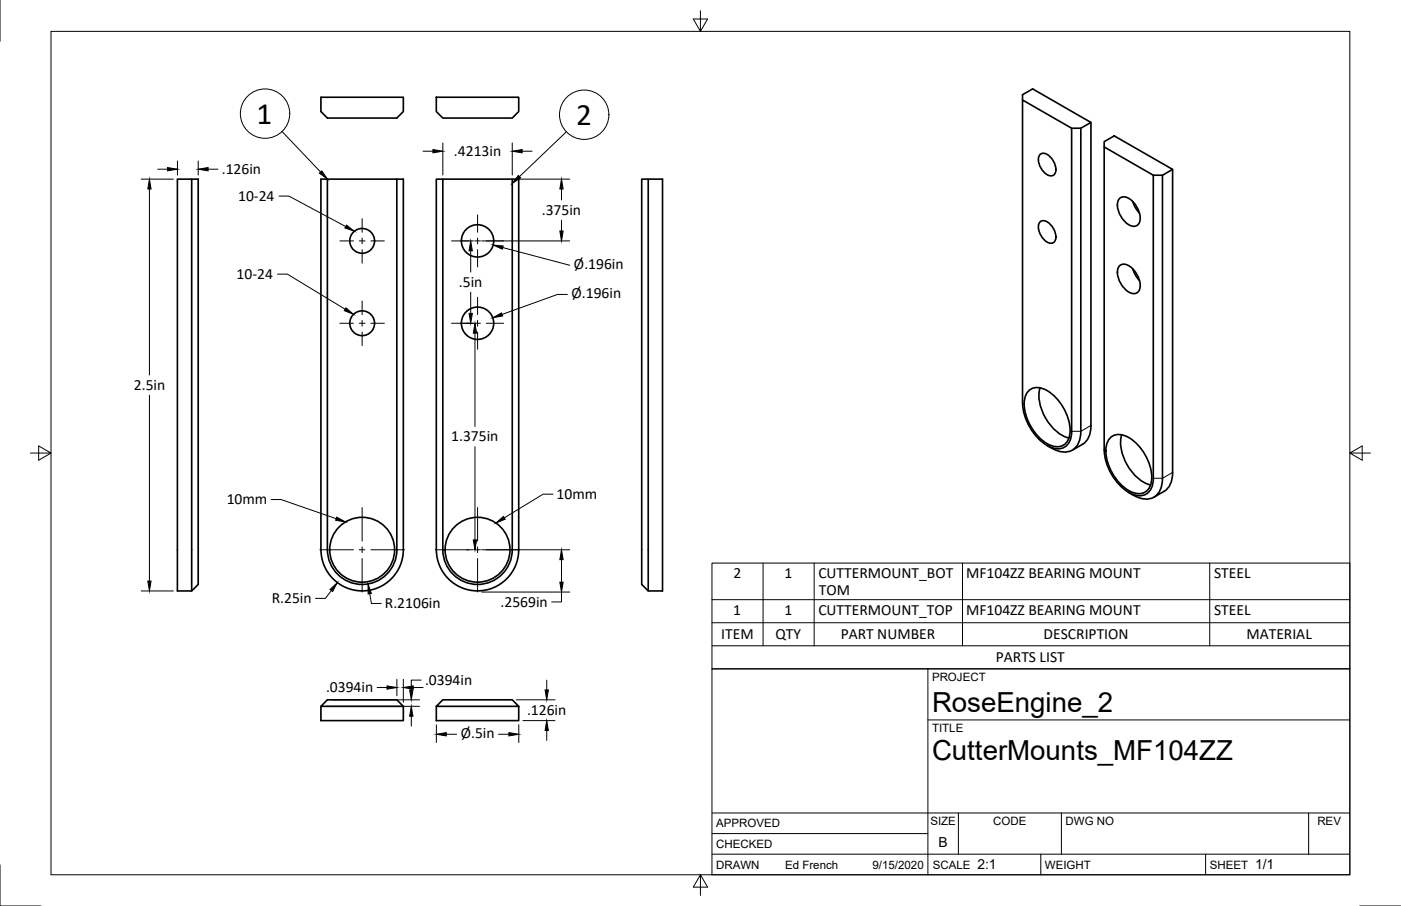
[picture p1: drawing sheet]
<svg xmlns="http://www.w3.org/2000/svg" width="432mm" height="279mm" viewBox="0 0 432 279" stroke-linecap="round" stroke-linejoin="round" font-family="sans-serif">
<!-- layer: Visible -->
<g fill="none" stroke="#000" stroke-width=".51">
<path d="M98.9 30h25.4v4.4l-2 2h-21.4l-2-2zM134.5 30h25.4v4.4l-2 2h-21.4l-2-2zM315.2 30.8l15.1 8.7v93.5a4.5 4.5 0 0 1-4.6 5.4 13.2 13.2 0 0 1-9.2-8.3l-1.1-3.5-.2-2.3zM315.2 30.8v-1.6l3.1-1.8 17.9 10.4-3.1 1.7h-2.8M333.1 39.5v93.5a5.7 5.7 0 0 1-4 6.3h-2.4l-2.6-1.1M336.2 37.8v93.4a6.4 6.4 0 0 1-2.6 5.9M59.1 55.2h2v125l-2 2h-4.4v-127h4.4v127M100.9 55.2h-2v114.3a12.7 12.7 0 0 0 12.7 12.7 12.7 12.7 0 0 0 12.7-12.7v-114.3h-2M134.5 55.2h25.4v114.3a12.7 12.7 0 0 1-12.7 12.7 12.7 12.7 0 0 1-12.7-12.7zM136.5 55.2v114.3a10.7 10.7 0 0 0 10.7 10.7 10.7 10.7 0 0 0 10.7-10.7v-114.3M197.8 55.2h6.4v127h-4.4l-2-2zM199.8 55.2v127"/>
<path d="M320.6 47.6a2.42 2.42 0 0 1 3.2 .9 5 5 0 0 1 1.4 5 1.85 1.85 0 0 1-3 0 5.3 5.3 0 0 1-1.9-5.5zM340.3 43.7l3.1-1.8 18 10.3-3.1 1.8h-2.8l-15.2-8.7zM340.3 45.3v93.5a16.3 16.3 0 0 0 8.6 13.6 4.3 4.3 0 0 0 6.5-3.8l.1-94.6M358.3 54v93.5a5.7 5.7 0 0 1-4 6.3l-1.6 .1-1.7-.4-3.1-1.6M361.4 52.2v93.5M320.6 68.4a2.42 2.42 0 0 1 3.2 .9 5 5 0 0 1 1.4 5 1.85 1.85 0 0 1-3 0 5.3 5.3 0 0 1-1.9-5.5zM345 61.3a2.52 2.52 0 0 1 3.5 .3 7 7 0 0 1 2.6 7.1 2.08 2.08 0 0 1-3.2 .6 7.2 7.2 0 0 1-3.2-7.5zM349.1 62.1l.7 1.7 1.4 2M345 82a2.52 2.52 0 0 1 3.5 .4 7 7 0 0 1 2.6 7.1 2.08 2.08 0 0 1-3.2 .6 7.2 7.2 0 0 1-3.2-7.5zM349.1 82.9l.7 1.7 1.4 1.9M320.5 119.6a14.2 14.2 0 0 0 5.1 13.4l2.3 1.6 1.6 .5M316.8 120.8a4.3 4.3 0 0 1 5.9-.3 15.2 15.2 0 0 1 7 13.4 4 4 0 0 1-5.9 3.4 15 15 0 0 1-8.1-13.9l.3-1z"/>
<path d="M322.7 137.4l1.4 .8M333.6 137.1l-3.1 1.7M342 135.3a4.3 4.3 0 0 1 5.9-.4 15.2 15.2 0 0 1 7 13.5 4 4 0 0 1-6 3.4 15 15 0 0 1-8-13.9l.2-1zM345.7 134.1a14.2 14.2 0 0 0 5.1 13.4l2.3 1.5 1.5 .6M361.4 145.7a6.4 6.4 0 0 1-2.6 5.8l-3.2 1.8M122.3 169.5a10.7 10.7 0 0 1-10.7 10.7 10.7 10.7 0 0 1-10.7-10.7v-114.3h21.4v114.3M98.9 217.8v4.4h25.4v-4.4h-25.4l2-2h21.4l2 2M134.5 217.8v4.4h25.4v-4.4h-25.4l2-2h21.4l2 2"/>
<circle cx="111.6" cy="74.3" r="3.8"/>
<circle cx="147.2" cy="74.3" r="5"/>
<circle cx="111.6" cy="99.7" r="3.8"/>
<circle cx="147.2" cy="99.7" r="5"/>
<circle cx="111.6" cy="169.5" r="10"/>
<circle cx="147.2" cy="169.5" r="10"/>
</g>
<!-- layer: Visible Narrow -->
<path d="M336.2 131.2l-3.1 1.8h-2.8M361.4 145.7l-3.1 1.8h-2.8" fill="none" stroke="#000" stroke-width=".31"/>
<!-- layer: Border -->
<path d="M0 0v12.7M15.7 9.7h400.3v260.1h-400.3zM215.9 3.3v6.4l-2.2-3.8h4.4l-2.2 3.8M9.4 139.7h6.3l-3.8-2.2v4.4l3.8-2.2M416 139.7l3.8 2.2v-4.4l-3.8 2.2h6.4M0 266.7v12.7h12.7M215.9 269.8l2.2 3.8h-4.4l2.2-3.8v6.3M419.1 279.4h12.7" fill="none" stroke="#000" stroke-width=".31"/>
<!-- layer: Titleblock -->
<path d="M219.4 206.3h196.6v63.5h-196.6zM286 206.3v63.5M286 222h130M219.4 257.1h66.6M219.4 250.7h196.6M295.4 250.7v12.7M327.1 250.7v12.7M403.3 250.7v12.7M219.4 263.4h196.6M320.8 263.4v6.4M371.6 263.4v6.4" fill="none" stroke="#000" stroke-width=".31"/>
<!-- layer: BOM -->
<g fill="none" stroke="#000" stroke-width=".31">
<path d="M86.9 40.6l11.9 12.4M174.5 40.7l-14.4 13.8M219.4 173.7h196.6v32.6h-196.6zM235.2 173.7v25.5M250.9 173.7v25.5M296.7 173.7v25.5M372.9 173.7v25.5M219.4 199.2h196.6M219.4 192h196.6M219.4 184.9h196.6"/>
<circle cx="81.7" cy="35" r="7.6"/>
<circle cx="180.1" cy="35.4" r="7.6"/>
</g>
<!-- layer: Center Lines -->
<g fill="none" stroke="#000" stroke-width=".31">
<path d="M104.8 74.3h4.1M110.7 74.3h1.8M111.6 67.4v4.2M111.6 73.4v1.8M111.6 77v4.2M114.3 74.3h4.2M139.2 74.3h5.3M146.3 74.3h1.8M147.2 66.3v5.3M147.2 73.4v1.8M147.2 77v5.3M149.9 74.3h5.3"/>
<path d="M104.8 99.7h4.1M110.7 99.7h1.8M111.6 92.8v4.2M111.6 98.8v1.8M114.3 99.7h4.2M139.2 99.7h5.3M146.3 99.7h1.8M147.2 91.7v5.3M147.2 98.8v1.8M149.9 99.7h5.3M111.6 102.4v4.2M147.2 102.4v5.3"/>
<path d="M111.6 156.5v10.4M147.2 156.5v10.4M98.6 169.5h10.3M110.7 169.5h1.8M111.6 168.7v1.7M111.6 172.2v10.4M114.3 169.5h10.4M134.2 169.5h10.3M146.3 169.5h1.8M147.2 168.7v1.7M147.2 172.2v10.4M149.9 169.5h10.3"/>
</g>
<!-- layer: Annotations -->
<path d="M106.8 69.4l2.4 1.9-2.9-1zM106.6 94.9l2.4 2-2.9-1.1zM103.8 159.5l2.7 1.5-3.1-.6zM152.8 161.3l2.4-2 .5 .8z" fill="#000" stroke="#000" stroke-width=".31"/>
<path d="M86 60.5h3l17.6 9.4M85.5 84.5h3.1l17.8 10.9M83.6 154.1h3l17 5.9M170.4 152.4h-3l-12 7.3" fill="none" stroke="#000" stroke-width=".31"/>
<!-- layer: Dimensions -->
<g fill="none" stroke="#000" stroke-width=".31">
<path d="M43.5 55.2h9.9M46.1 58.3v57.4M48.6 52.2h3M54.7 49.6v4.4M61.1 49.6v4.4M64.1 52.2h3.1M130.4 46.6h3M136.5 44.1v9.9M157.9 44.1v9.9M159.2 55.2h16.4M160.9 46.6h3.1M173.1 58.3v3.4"/>
<path d="M142.5 74.3h3.4M145.1 77.3v6.6M148.5 74.3h27.1M155 76.3l20.6 5.5M173.1 67.9v3.3M142.5 99.7h3.4M145.1 90.1v6.5M174.9 90.8h-3.1l-17.1 6.2M146.4 102.7v28.8M46.1 121.9v57.3M146.4 137.7v28.8M143.8 169.5h2.1"/>
<path d="M148.5 169.5h27.1M173.1 172.6v6.9M43.5 182.2h9.9M102.1 182.1l-1.8 2.4h-3.1M114 183.1l.5 3h3M148.5 182.6h27.1M173.1 182.6v3h-3.1M100.2 217.8h29.1M102.2 215.8h27.1M116.2 212h3.1M122.3 209.5v5M124.3 209.5v7.1"/>
<path d="M127.4 212h3M129.8 209.7h-3v3.1M159.2 215.8h11.8M168.5 209.7v3.1M126.8 220.9v3M134.5 223.5v5.5M137.5 226.4h3.2M153.6 226.4h3.2M159.9 223.5v5.5M161.2 222.2h9.8M168.5 225.3v3"/>
</g>
<g fill="#000" stroke="#000" stroke-width=".31">
<path d="M46.1 55.2l.5 3.1h-1zM51.6 51.7l3.1 .5-3.1 .5zM61.1 52.2l3-.5v1zM133.4 46.1l3.1 .5-3.1 .5zM157.9 46.6l3-.5v1zM173.1 55.2l.5 3.1h-1zM145.1 74.3l.5 3h-1zM152 75.6l3.1 .3-.3 .9zM172.6 71.2h1l-.5 3.1zM144.6 96.6h1l-.5 3.1zM151.9 98l2.7-1.5 .3 1zM146.4 99.7l.5 3h-1z"/>
<path d="M45.6 179.2h1l-.5 3zM145.9 166.5h1l-.5 3zM173.1 169.5l.5 3.1h-1zM172.6 179.5h1l-.5 3.1zM101.7 181.8l2.2-2.1-1.4 2.7zM113.4 180.1l1 2.9-.9 .2zM119.3 211.5l3 .5-3 .5zM126.3 212.8h1l-.5 3zM124.3 212l3.1-.5v1zM168 212.8h1l-.5 3zM126.8 217.8l.5 3.1h-1zM134.5 226.4l3-.5v1z"/>
<path d="M156.8 225.9l3.1 .5-3.1 .5zM168.5 222.2l.5 3.1h-1z"/>
</g>
<!-- layer: BOM -->
<path d="M98.4 53.4l.8-.7 1.7 2.5zM159.7 54.1l.7 .7-2.5 1.8z" fill="#000" stroke="#000" stroke-width=".31"/>
<g font-size="9.6">
<text x="79.1" y="38.1">1</text>
<text x="177.6" y="38.4">2</text>
</g>
<g font-size="8.5">
<text x="287.3" y="219.5">RoseEngine_2</text>
<text x="287.3" y="234.5">CutterMounts_MF104ZZ</text>
</g>
<g font-size="4.8">
<text x="68.3" y="53.7">.126in</text>
<text x="139.9" y="48.1">.4213in</text>
<text x="73.4" y="62">10-24</text>
<text x="167" y="66.3">.375in</text>
<text x="176.9" y="83.1">Ø.196in</text>
<text x="72.9" y="86.1">10-24</text>
<text x="141.4" y="88.5">.5in</text>
<text x="176.2" y="92.1">Ø.196in</text>
<text x="41.3" y="120.2">2.5in</text>
<text x="139.1" y="136.1">1.375in</text>
<text x="69.9" y="155.6">10mm</text>
<text x="171.6" y="153.9">10mm</text>
<text x="226.1" y="178.2">2</text>
<text x="241.8" y="178.2">1</text>
<text x="252.2" y="178.2">CUTTERMOUNT_BOT</text>
<text x="297.8" y="178.2">MF104ZZ BEARING MOUNT</text>
<text x="374.2" y="178.2">STEEL</text>
<text x="252.4" y="183.4">TOM</text>
<text x="83.8" y="186">R.25in</text>
<text x="118.6" y="187.6">R.2106in</text>
<text x="154.3" y="187.1">.2569in</text>
<text x="226" y="189.5">1</text>
<text x="241.8" y="189.5">1</text>
<text x="252.2" y="189.5">CUTTERMOUNT_TOP</text>
<text x="297.8" y="189.5">MF104ZZ BEARING MOUNT</text>
<text x="374.2" y="189.5">STEEL</text>
<text x="222.3" y="197.1">ITEM</text>
<text x="239" y="196.9">QTY</text>
<text x="259.1" y="197.1">PART NUMBER</text>
<text x="321.6" y="197.1">DESCRIPTION</text>
<text x="384.2" y="197.1">MATERIAL</text>
<text x="306.9" y="204.2">PARTS LIST</text>
<text x="100.5" y="213.5">.0394in</text>
<text x="131" y="211.2">.0394in</text>
<text x="162.4" y="220.5">.126in</text>
<text x="142" y="227.7">Ø.5in</text>
</g>
<g font-size="4.3">
<text x="289.3" y="261.2">B</text>
<text x="301.2" y="268.1">2:1</text>
<text x="386.8" y="268.1">1/1</text>
</g>
<g font-size="3.5">
<text x="287.3" y="210.1">PROJECT</text>
<text x="287.3" y="225.8">TITLE</text>
<text x="220.7" y="255.2">APPROVED</text>
<text x="286.7" y="254.5">SIZE</text>
<text x="306.1" y="254.5">CODE</text>
<text x="328.4" y="254.5">DWG NO</text>
<text x="406" y="254.5">REV</text>
<text x="220.7" y="261.5">CHECKED</text>
<text x="220.7" y="267.9">DRAWN</text>
<text x="242" y="267.9">Ed French</text>
<text x="268.9" y="267.9">9/15/2020</text>
<text x="287.5" y="267.9">SCALE</text>
<text x="322.1" y="267.9">WEIGHT</text>
<text x="372.9" y="267.9">SHEET</text>
</g>
</svg>
